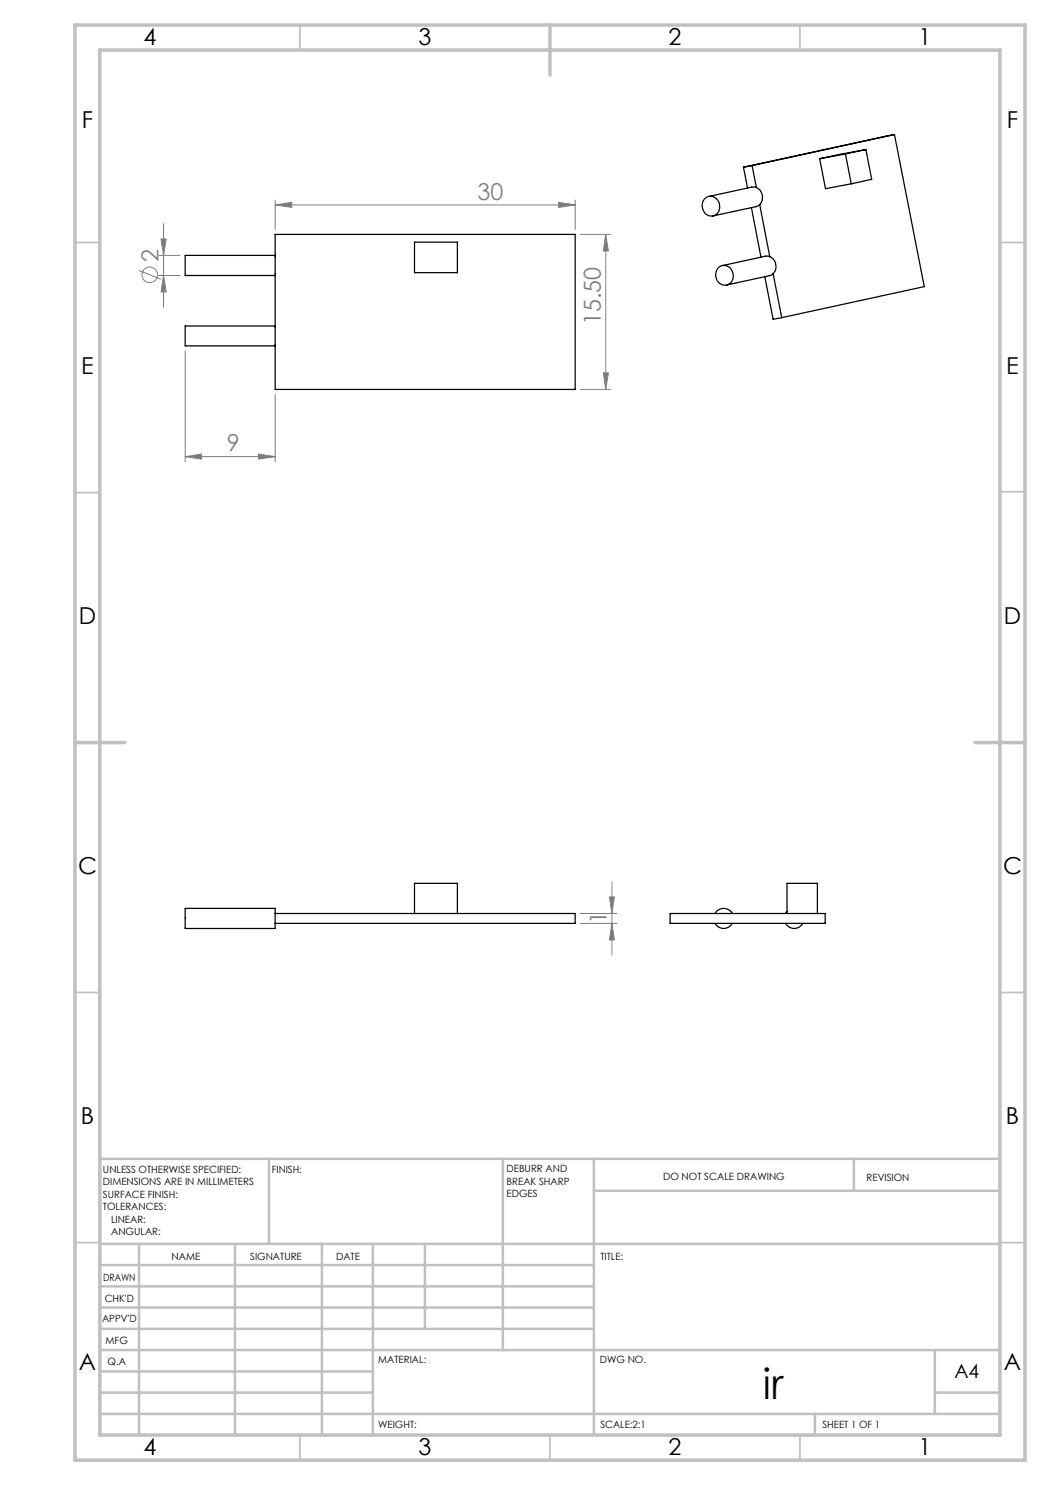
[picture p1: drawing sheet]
<svg xmlns="http://www.w3.org/2000/svg" width="210mm" height="297mm" viewBox="0 0 210 297" stroke-linecap="round" stroke-linejoin="round" font-family="sans-serif">
<g fill="none" stroke="#808080" stroke-width=".2">
<path d="M27.7 54.1l4.5 1.7M31.7 51.1h4.3M31.7 55.1h4.3M32.2 47.8h1l-.5 3.3zM32.7 55.1l.5 3.3h-1zM32.7 44.7v16.8M55 41l3.3-.5v1zM55 40v5.9M55 41h60M111.7 40.5l3.3 .5-3.3 .5zM115 40v5.9M116 46.9h6.2"/>
<path d="M121.1 46.9l.6 3.3h-1.1zM121.1 46.9v31M37 70.2v22.1M55 78.9v13.4M116 77.9h6.2M120.6 74.6h1.1l-.6 3.3zM37 91.3l3.3-.5v1zM37 91.3h18M51.7 90.8l3.3 .5-3.3 .5zM121.9 179.4h1l-.5 3.3zM122.4 176.4v14.6M116 182.7h7.4"/>
<path d="M116 184.7h7.4M122.4 184.7l.5 3.3h-1z"/>
<circle cx="29.9" cy="55" r="1.55"/>
</g>
<g fill="none" stroke="#c0c0c0" stroke-width=".35">
<path d="M60 5v5M160 5v5M15 48.5h5M200 48.5h5M15 98.5h5M200 98.4h5M15 198.5h5M200 198.5h5M15 248.5h5M200 248.5h5M60 287v5M110 287v5"/>
<path d="M160 287v5"/>
</g>
<g fill="none" stroke="#c0c0c0" stroke-width=".5">
<path d="M53.8 231.8v17M100.6 231.8v38.2M118.8 231.8v55.2M118.8 238.2h81.2M170.8 231.8v6.4M200 231.8h-180v55.2M20 248.8h180M20 257.3h98.8M20 253h98.8M27.8 248.8v38.2M47 248.8v38.2M64.4 248.8v38.2"/>
<path d="M74.6 248.8v38.2M85 248.8v17M20 265.8h98.8M20 261.5h98.8M20 278.5h54.6M20 274.3h54.6M20 270h180M187 278.5h13M187 270v12.8M20 282.8h180M163 282.8v4.2"/>
</g>
<path d="M15 5h190v287h-190zM20 10h180v277h-180zM110 5v10M15 148.5h10M195 148.5h10" fill="none" stroke="#c0c0c0" stroke-width=".7"/>
<g fill="#808080">
<path d="M111.7 40.5l3.3 .5-3.3 .5zM55 41l3.3-.5v1z"/>
<path d="M37 91.3l3.3-.5v1zM51.7 90.8l3.3 .5-3.3 .5z"/>
<path d="M120.6 74.6h1.1l-.6 3.3zM121.1 46.9l.6 3.3h-1.1z"/>
<path d="M121.9 179.4h1l-.5 3.3zM122.4 184.7l.5 3.3h-1zM32.2 47.8h1l-.5 3.3zM32.7 55.1l.5 3.3h-1z"/>
</g>
<g fill="none" stroke="#000" stroke-width=".25">
<path d="M141 39.7a1.89 1.89 0 0 1 2.3 0 1.89 1.89 0 0 1 .6 2.2 1.76 1.76 0 0 1-2.1 1.3 1.76 1.76 0 0 1-1.4-2l.2-1zM148.7 33.4l.8 4.2M150.4 33.1l-1.7 .3M150.4 33.1l.9 4.4M151.3 37.5l-1-.1-8.6 1.9M151.3 37.5a2.17 2.17 0 0 1 .6 3.4M163.9 31.7l1.2 6 5.2-.9M169.1 30.8l1.2 6M169.1 30.8l-5.2 .9M173.2 29.9l-9.3 1.8M173.2 29.9l-4.1 .9M173.2 29.9l1.1 6-4 .9"/>
<path d="M178.9 26.9l-30.2 6.5M178.9 26.9l-28.5 6.2M178.9 26.9l6 30.4-28.5 6.2M55 46.9h60v31h-60zM55 51.1h-18v4h18M82.9 48.4h8.6v6.1h-8.6zM143.7 53.5a1.87 1.87 0 0 1 2.1-.1 1.87 1.87 0 0 1 .8 2 1.73 1.73 0 0 1-1.7 1.6 1.73 1.73 0 0 1-1.7-1.6v-1zM150.3 41.5l1.9 9.9M151.9 40.9l-.7 .4-8.6 1.9M151.9 40.9l2.1 10.4M153 55.3l1.6 8.5 1.8-.3M154 51.3l-.9-.1-8.6 1.9"/>
<path d="M154 51.3a2.17 2.17 0 0 1 .6 3.4M154.6 54.7l-.5 .4-8.8 1.9M154.6 54.7l1.8 8.8M55 65.2h-18v4h18M55 182.7v-1h-18v4h18v-1M55 182.7h60v2h-60M55 182.7v2M82.9 182.7v-6h8.6v6M134 182.7h31v2h-31zM143 182.7a1.97 1.97 0 0 1 3.5 0M143 184.7a1.97 1.97 0 0 0 3.5 0M157.1 184.7a1.97 1.97 0 0 0 3.4 0"/>
<path d="M157.4 182.3l-.3 .4M157.4 182.7v-6h6.1v6"/>
</g>
<text font-size="8.5" x="152.6" y="279.7">ir</text>
<g font-size="4.7">
<text x="28.7" y="9">4</text>
<text x="83.7" y="9">3</text>
<text x="133.7" y="9">2</text>
<text x="183.7" y="9">1</text>
<text x="16.4" y="25.5">F</text>
<text x="201.4" y="25.5">F</text>
<text x="16.2" y="74.7">E</text>
<text x="201.2" y="74.7">E</text>
<text x="15.8" y="124.7">D</text>
<text x="200.8" y="124.7">D</text>
<text x="15.6" y="174.7">C</text>
<text x="200.6" y="174.7">C</text>
<text x="16.2" y="224.7">B</text>
<text x="201.2" y="224.7">B</text>
<text x="15.8" y="274">A</text>
<text x="200.8" y="274">A</text>
<text x="28.7" y="291">4</text>
<text x="83.7" y="291">3</text>
<text x="133.7" y="291">2</text>
<text x="183.7" y="291">1</text>
</g>
<g font-size="4.7" fill="#808080">
<text x="95.5" y="40">30</text>
<text x="31.7" y="52.4" transform="rotate(-90 31.7 52.4)">2</text>
<text x="120.2" y="65.1" transform="rotate(-90 120.2 65.1)">15.50</text>
<text x="45.4" y="90.3">9</text>
<text x="121.4" y="184.7" transform="rotate(-90 121.4 184.7)">1</text>
</g>
<text font-size="3.9" x="190.9" y="275.5">A4</text>
<g font-size="2">
<text x="20.6" y="234.6">UNLESS OTHERWISE SPECIFIED:</text>
<text x="20.6" y="237.1">DIMENSIONS ARE IN MILLIMETERS</text>
<text x="20.6" y="239.6">SURFACE FINISH:</text>
<text x="54.4" y="234.6">FINISH:</text>
<text x="101.3" y="234.5">DEBURR AND</text>
<text x="101.3" y="237">BREAK SHARP</text>
<text x="101.3" y="239.5">EDGES</text>
<text x="132.6" y="236">DO NOT SCALE DRAWING</text>
<text x="173.3" y="236.2">REVISION</text>
<text x="20.6" y="242.1">TOLERANCES:</text>
<text x="22.2" y="244.6">LINEAR:</text>
<text x="22.2" y="247.1">ANGULAR:</text>
<text x="34.3" y="252">NAME</text>
<text x="50" y="251.9">SIGNATURE</text>
<text x="67.2" y="251.9">DATE</text>
<text x="120.1" y="251.9">TITLE:</text>
<text x="20.6" y="256.1">DRAWN</text>
<text x="20.9" y="260.3">CHK'D</text>
<text x="20.4" y="264.4">APPV'D</text>
<text x="21.1" y="268.8">MFG</text>
<text x="21.5" y="273">Q.A</text>
<text x="75.6" y="272.5">MATERIAL:</text>
<text x="120" y="272.5">DWG NO.</text>
<text x="75.6" y="285.5">WEIGHT:</text>
<text x="120.1" y="285.6">SCALE:2:1</text>
<text x="164.5" y="285.6">SHEET 1 OF 1</text>
</g>
</svg>
